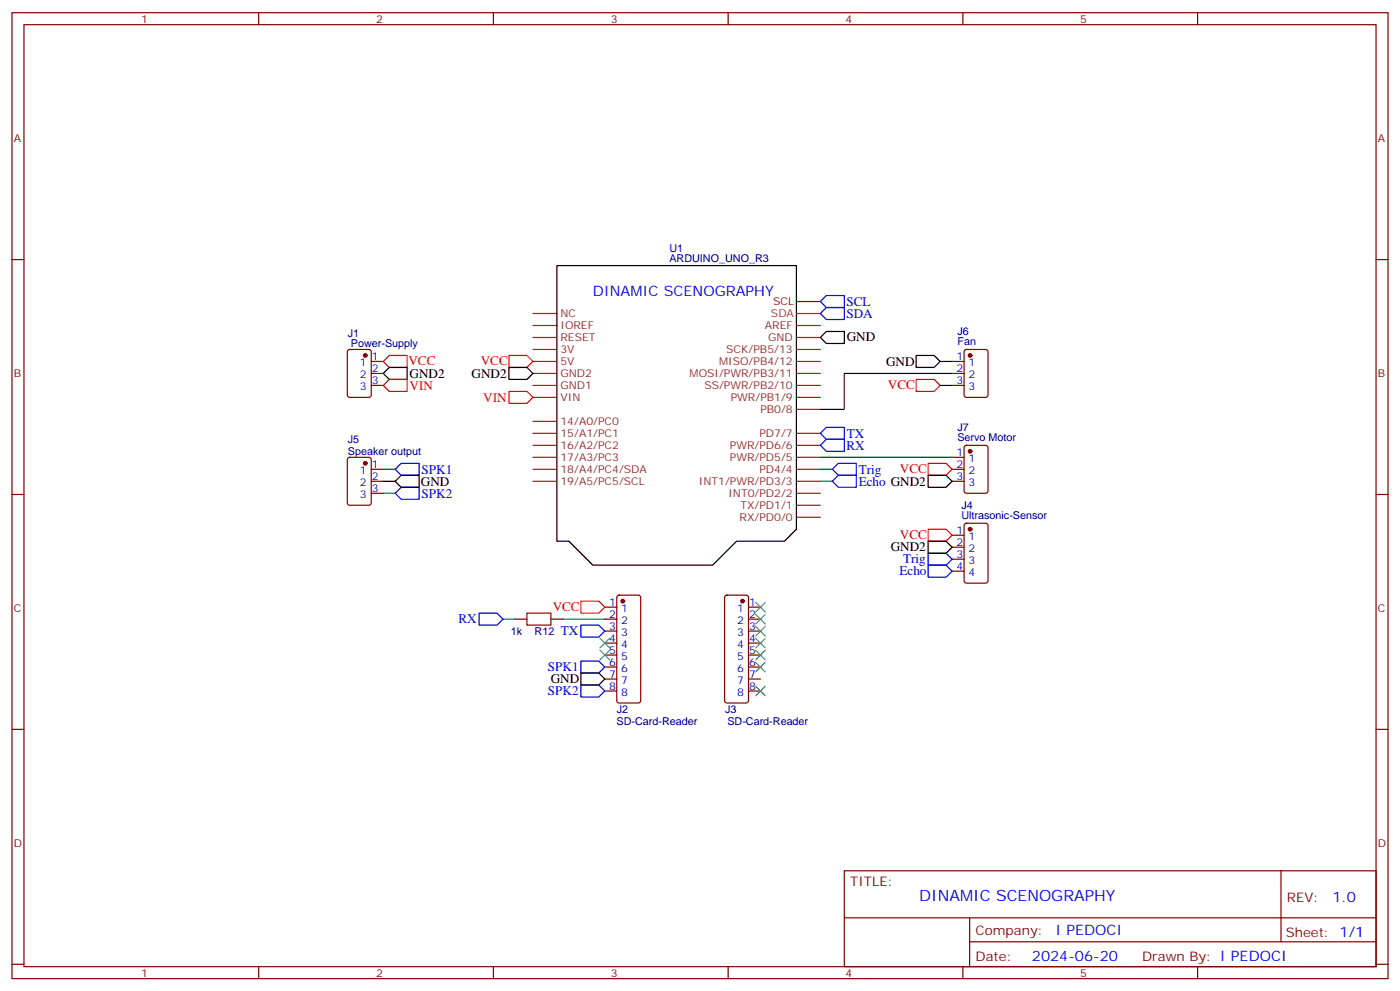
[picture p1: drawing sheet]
<svg xmlns="http://www.w3.org/2000/svg" width="412mm" height="292mm" viewBox="0 0 412 292" stroke-linecap="round" stroke-linejoin="round" font-family="sans-serif">
<g fill="none" stroke="#870000" stroke-width=".35">
<path d="M3.5 3.7h405.4v284.4h-405.4zM7.1 7.3h398.2v277.3h-398.2zM76.2 3.7v3.6M145.3 3.7v3.6M214.5 3.7v3.6M283.6 3.7v3.6M352.8 3.7v3.6M3.5 76.4h3.6M405.3 76.4h3.6M102.5 103.1l.5-.2h5.7l.6 .4 .1 13-.5 .6-5.9 .1-.6-.5-.1-12.9zM109.4 106.4h3.5M109.4 109.9h3.5"/>
<path d="M109.4 113.5h3.5M280.5 106.4h3.5M280.5 109.9h3.5M280.5 113.5h3.5M284.2 103.1l.5-.2h5.6l.7 .4v13l-.4 .6-5.9 .1-.7-.5v-12.9zM102.5 134.8l.5-.2h5.7l.6 .5 .1 12.9-.5 .7h-5.9l-.6-.4-.1-13zM109.4 138.1h3.5M280.5 138.1h3.5M280.5 134.6h3.5M284.2 131.3l.5-.2h5.6l.7 .4v13l-.4 .6-5.9 .1-.7-.5v-12.9zM3.5 145.6h3.6M109.4 141.7h3.5"/>
<path d="M109.4 145.2h3.5M280.5 157.6h3.5M280.5 141.7h3.5M284.2 154.2l.5-.2h5.6l.7 .5v16.5l-.4 .6-5.9 .1-.7-.5v-16.5zM405.3 145.6h3.6M178.2 178.7h3.5M181.9 175.4l.5-.2h5.6l.5 .2 .2 .5v30.3l-.2 .5-.5 .2h-5.6l-.5-.2-.2-.5v-30.3zM213.7 175.4l.4-.2h5.7l.5 .2 .2 .5v30.3l-.2 .5-.5 .2h-5.7l-.5-.2-.2-.5v-30.3zM220.5 178.7h3.5M280.5 161.1h3.5M280.5 164.6h3.5M280.5 168.1h3.5"/>
<path d="M151.7 182.2h3.5M162.3 182.2h3.5M178.2 182.2h3.5M178.2 185.8h3.5M178.2 189.3h3.5M178.2 192.8h3.5M178.2 196.4h3.5M178.2 199.9h3.5M220.5 182.2h3.5M220.5 185.8h3.5M220.5 189.3h3.5M220.5 192.8h3.5"/>
<path d="M220.5 196.4h3.5M220.5 199.9h3.5M3.5 214.7h3.6M178.2 203.4h3.5M220.5 203.4h3.5M405.3 214.7h3.6M248.7 256.3h156.6v28.3h-156.6zM377.3 256.4v20.8M248.7 270.2h156.5M285.6 277.2h119.6M285.6 270.2v14.1M3.5 283.8h3.6"/>
<path d="M76.2 284.6v3.5M145.3 284.6v3.5M214.5 284.6v3.5M283.6 284.6v3.5M352.8 284.6v3.5M405.3 283.8h3.6"/>
</g>
<g fill="#870000" stroke="#870000" stroke-width=".35">
<circle cx="183.4" cy="177" r=".53"/>
<circle cx="218.7" cy="177" r=".53"/>
<circle cx="285.7" cy="155.8" r=".53"/>
<circle cx="107.6" cy="104.6" r=".53"/>
<circle cx="107.6" cy="136.4" r=".53"/>
<circle cx="285.7" cy="132.9" r=".53"/>
<circle cx="285.7" cy="104.6" r=".53"/>
</g>
<g fill="none" stroke="#3c3" stroke-width=".35">
<path d="M222.6 177.3l2.8 2.8M225.4 177.3l-2.8 2.8M176.7 191.4l2.9 2.8M176.7 187.9l2.9 2.8M179.6 191.4l-2.9 2.8M179.6 187.9l-2.9 2.8M222.6 180.8l2.8 2.9M222.6 184.4l2.8 2.8M222.6 187.9l2.8 2.8M222.6 191.4l2.8 2.8M222.6 194.9l2.8 2.9M225.4 180.8l-2.8 2.9"/>
<path d="M225.4 184.4l-2.8 2.8M225.4 187.9l-2.8 2.8M225.4 191.4l-2.8 2.8M225.4 194.9l-2.8 2.9M222.6 202l2.8 2.8M225.4 202l-2.8 2.8"/>
</g>
<path d="M155.2 180.5h7.1v3.5h-7.1z" fill="none" stroke="#a10000" stroke-width=".35"/>
<path d="M276.9 106.4h3.6M276.9 113.5h3.6M280.5 109.9h-31.8v10.6h-7M112.9 138.1h3.5M241.7 138.1h3.5M241.7 134.6h38.8M112.9 145.2h3.5M241.7 141.7h3.5M148.2 182.2h3.5M165.8 182.2h12.4" fill="none" stroke="#008700" stroke-width=".35"/>
<g fill="none" stroke="#8c2424" stroke-width=".35">
<path d="M157 92.3h7M157 95.8h7M157 99.3h7M234.6 95.8h7.1M234.6 99.3h7.1M157 102.9h7M157 106.4h7M157 109.9h7M157 113.5h7M157 117h7M234.6 102.9h7.1M234.6 106.4h7.1"/>
<path d="M234.6 109.9h7.1M234.6 113.5h7.1M234.6 117h7.1M157 124h7M157 127.6h7M157 131.1h7M157 134.6h7M157 138.1h7M234.6 127.6h7.1M234.6 131.1h7.1M234.6 134.6h7.1M234.6 138.1h7.1"/>
<path d="M234.6 120.5h7.1M157 141.7h7M234.6 141.7h7.1M234.6 145.2h7.1M234.6 148.7h7.1M234.6 152.3h7.1"/>
</g>
<path d="M164 78.2h70.6v77.6l-3.5 3.5h-14.1l-7.1 7.1h-35.3l-7-7.1h-3.6zM241.7 99.3l1.7-1.7h5.3v3.5h-5.3zM114.7 108.2h5.2v3.5h-5.2l-1.8-1.8zM149.9 108.2h5.3l1.8 1.7-1.8 1.8h-5.3zM269.9 104.6h5.3l1.7 1.8-1.7 1.8h-5.3zM118.2 139.9h5.3v3.5h-5.3l-1.8-1.7zM273.4 139.9h5.3l1.8 1.8-1.8 1.7h-5.3zM112.9 141.7h3.5M273.4 159.3h5.3l1.8 1.8-1.8 1.7h-5.3zM171.1 198.1h5.3l1.8 1.8-1.8 1.7h-5.3z" fill="none" stroke="#000" stroke-width=".35"/>
<path d="M234.6 88.8h7.1" fill="none" stroke="#900" stroke-width=".35"/>
<path d="M234.6 92.3h7.1" fill="none" stroke="#933" stroke-width=".35"/>
<g fill="none" stroke="#00f" stroke-width=".35">
<path d="M241.7 88.8l1.7-1.8h5.3v3.5h-5.3zM241.7 92.3l1.7-1.8h5.3v3.6h-5.3zM118.2 136.4h5.3v3.5h-5.3l-1.8-1.8zM241.7 131.1l1.7-1.8h5.3v3.6h-5.3zM241.7 127.6l1.7-1.8h5.3v3.5h-5.3zM245.2 138.1l1.7-1.7h5.3v3.5h-5.3zM118.2 143.4h5.3v3.6h-5.3l-1.8-1.8zM245.2 141.7l1.7-1.8h5.3v3.5h-5.3zM273.4 166.4h5.3l1.8 1.7-1.8 1.8h-5.3zM273.4 162.8h5.3l1.8 1.8-1.8 1.8h-5.3zM141.1 180.5h5.3l1.8 1.7-1.8 1.8h-5.3zM171.1 184h5.3l1.8 1.8-1.8 1.7h-5.3z"/>
<path d="M171.1 194.6h5.3l1.8 1.8-1.8 1.7h-5.3zM171.1 201.6h5.3l1.8 1.8-1.8 1.8h-5.3z"/>
</g>
<path d="M114.7 104.6h5.2v3.6h-5.2l-1.8-1.8zM114.7 111.7h5.2v3.5h-5.2l-1.8-1.7zM149.9 104.6h5.3l1.8 1.8-1.8 1.8h-5.3zM149.9 115.2h5.3l1.8 1.8-1.8 1.7h-5.3zM269.9 111.7h5.3l1.7 1.8-1.7 1.7h-5.3zM273.4 136.4h5.3l1.8 1.7-1.8 1.8h-5.3zM273.4 155.8h5.3l1.8 1.8-1.8 1.7h-5.3zM171.1 177h5.3l1.8 1.7-1.8 1.8h-5.3z" fill="none" stroke="#f00" stroke-width=".35"/>
<text font-size="4.6" fill="#00f" x="270.8" y="265.4">DINAMIC SCENOGRAPHY</text>
<g font-size="4.2" fill="#00f">
<text x="174.6" y="87">DINAMIC SCENOGRAPHY</text>
<text x="392.5" y="265.6">1.0</text>
<text x="310.9" y="275.2">I PEDOCI</text>
<text x="304" y="283">2024-06-20</text>
</g>
<g font-size="3.9" fill="#00f">
<text x="249.3" y="93.5">SDA</text>
<text x="249.4" y="90.1">SCL</text>
<text x="249.4" y="128.8">TX</text>
<text x="249.3" y="132.4">RX</text>
<text x="124.2" y="139.4">SPK1</text>
<text x="252.9" y="143">Echo GND2</text>
<text x="252.9" y="139.4">Trig</text>
<text x="124.2" y="146.5">SPK2</text>
<text x="266" y="165.9">Trig</text>
<text x="265" y="169.4">Echo</text>
<text x="135.1" y="183.5">RX</text>
<text x="165.2" y="187">TX</text>
<text x="161.4" y="197.6">SPK1</text>
<text x="161.4" y="204.7">SPK2</text>
</g>
<g font-size="3.9">
<text x="249.4" y="100.5">GND</text>
<text x="261" y="107.7">GND</text>
<text x="120.6" y="111.2">GND2</text>
<text x="138.9" y="111.2">GND2</text>
<text x="124" y="143">GND</text>
<text x="262.4" y="162.3">GND2</text>
<text x="162.2" y="201.1">GND</text>
</g>
<g font-size="3.9" fill="#f00">
<text x="120.3" y="107.6">VCC</text>
<text x="141.6" y="107.6">VCC</text>
<text x="120.6" y="114.7">VIN</text>
<text x="142.4" y="118.2">VIN</text>
<text x="261.6" y="114.6">VCC</text>
<text x="265.1" y="139.3">VCC</text>
<text x="265.1" y="158.7">VCC</text>
<text x="162.8" y="179.9">VCC</text>
</g>
<g font-size="3.9" fill="#800">
<text x="250.5" y="260.9">TITLE:</text>
<text x="379.1" y="265.6">REV:</text>
<text x="287.4" y="275.1">Company:</text>
<text x="378.7" y="275.7">Sheet: 1/1</text>
<text x="287.4" y="282.8">Date:</text>
<text x="336.4" y="282.9">Drawn By: I PEDOCI</text>
</g>
<g font-size="3.2" fill="#800">
<text x="41.6" y="6.7">1</text>
<text x="110.8" y="6.7">2</text>
<text x="179.9" y="6.7">3</text>
<text x="249.1" y="6.7">4</text>
<text x="318.2" y="6.7">5</text>
<text x="4.1" y="41.8">A</text>
<text x="405.9" y="41.8">A</text>
<text x="4.1" y="111">B</text>
<text x="405.9" y="111">B</text>
<text x="4.1" y="180.1">C</text>
<text x="405.9" y="180.1">C</text>
<text x="4.1" y="249.3">D</text>
<text x="405.9" y="249.3">D</text>
<text x="41.6" y="287.5">1</text>
<text x="110.8" y="287.5">2</text>
<text x="179.9" y="287.5">3</text>
<text x="249.1" y="287.5">4</text>
<text x="318.2" y="287.5">5</text>
</g>
<g font-size="3.2" fill="#000080">
<text x="197.2" y="77.1">ARDUINO_UNO_R3</text>
<text x="197.2" y="74.2">U1</text>
<text x="102.5" y="99.3">J1</text>
<text x="282" y="101.6">Fan</text>
<text x="282" y="98.6">J6</text>
<text x="103.4" y="102.3">Power-Supply</text>
<text x="102.5" y="130.5">J5</text>
<text x="282" y="129.8">Servo Motor</text>
<text x="282" y="126.8">J7</text>
<text x="102.5" y="134">Speaker output</text>
<text x="283.2" y="149.7">J4</text>
<text x="283.2" y="152.8">Ultrasonic-Sensor</text>
<text x="150.5" y="186.9">1k</text>
<text x="157.5" y="186.9">R12</text>
<text x="181.7" y="209.9">J2</text>
<text x="213.6" y="209.9">J3</text>
<text x="181.6" y="213.4">SD-Card-Reader</text>
<text x="214.3" y="213.4">SD-Card-Reader</text>
</g>
<text font-size="3.2" fill="#900" x="227.7" y="89.8">SCL</text>
<g font-size="3.2" fill="#8d2323">
<text x="165.1" y="93.3">NC</text>
<text x="165.1" y="96.9">IOREF</text>
<text x="165.1" y="100.4">RESET</text>
<text x="225.3" y="96.9">AREF</text>
<text x="226.3" y="100.4">GND</text>
<text x="165.1" y="103.9">3V</text>
<text x="165.1" y="107.5">5V</text>
<text x="211.8" y="107.5">MISO/PB4/12</text>
<text x="213.9" y="103.9">SCK/PB5/13</text>
<text x="165.1" y="111">GND2</text>
<text x="203.1" y="111">MOSI/PWR/PB3/11</text>
<text x="165.1" y="114.5">GND1</text>
<text x="165.1" y="118">VIN</text>
<text x="207.5" y="114.5">SS/PWR/PB2/10</text>
<text x="215.3" y="118">PWR/PB1/9</text>
<text x="165.1" y="125.1">14/A0/PC0</text>
<text x="224" y="121.6">PB0/8</text>
<text x="165.1" y="128.6">15/A1/PC1</text>
<text x="223.7" y="128.6">PD7/7</text>
<text x="165.1" y="132.2">16/A2/PC2</text>
<text x="165.1" y="135.7">17/A3/PC3</text>
<text x="215" y="132.2">PWR/PD6/6</text>
<text x="215" y="135.7">PWR/PD5/5</text>
<text x="165.1" y="139.2">18/A4/PC4/SDA</text>
<text x="165.1" y="142.7">19/A5/PC5/SCL</text>
<text x="205.9" y="142.7">INT1/PWR/PD3/3</text>
<text x="223.7" y="139.2">PD4/4</text>
<text x="214.6" y="146.3">INT0/PD2/2</text>
<text x="218.1" y="149.8">TX/PD1/1</text>
<text x="217.9" y="153.3">RX/PD0/0</text>
</g>
<text font-size="3.2" fill="#933" x="227.1" y="93.3">SDA</text>
<g font-size="3.2" fill="#00f">
<text x="106" y="107.8">1</text>
<text x="109.5" y="106">1</text>
<text x="281.8" y="106">1</text>
<text x="285.3" y="107.8">1</text>
<text x="106" y="111.3">2</text>
<text x="109.5" y="109.6">2</text>
<text x="109.5" y="113.1">3</text>
<text x="281.8" y="109.6">2</text>
<text x="281.8" y="113.1">3</text>
<text x="285.3" y="111.3">2</text>
<text x="106" y="114.9">3</text>
<text x="285.3" y="114.9">3</text>
<text x="109.5" y="137.8">1</text>
<text x="281.8" y="134.3">1</text>
<text x="281.8" y="137.8">2</text>
<text x="285.3" y="136">1</text>
<text x="106" y="139.6">1</text>
<text x="106" y="143.1">2</text>
<text x="109.5" y="141.3">2</text>
<text x="281.8" y="141.3">3</text>
<text x="285.3" y="139.6">2</text>
<text x="285.3" y="143.1">3</text>
<text x="106" y="146.6">3</text>
<text x="109.5" y="144.9">3</text>
<text x="281.8" y="157.2">1</text>
<text x="281.8" y="160.7">2</text>
<text x="285.3" y="159">1</text>
<text x="281.8" y="164.3">3</text>
<text x="281.8" y="167.8">4</text>
<text x="285.3" y="162.5">2</text>
<text x="285.3" y="166">3</text>
<text x="285.3" y="169.5">4</text>
<text x="179.5" y="178.4">1</text>
<text x="220.7" y="178.4">1</text>
<text x="179.5" y="181.9">2</text>
<text x="179.5" y="185.4">3</text>
<text x="183" y="180.1">1</text>
<text x="183" y="183.7">2</text>
<text x="217.2" y="180.1">1</text>
<text x="217.2" y="183.7">2</text>
<text x="220.7" y="181.9">2</text>
<text x="220.7" y="185.4">3</text>
<text x="179.5" y="188.9">4</text>
<text x="183" y="187.2">3</text>
<text x="183" y="190.7">4</text>
<text x="217.2" y="187.2">3</text>
<text x="217.2" y="190.7">4</text>
<text x="220.7" y="188.9">4</text>
<text x="179.5" y="192.5">5</text>
<text x="179.5" y="196">6</text>
<text x="183" y="194.2">5</text>
<text x="183" y="197.8">6</text>
<text x="217.2" y="194.2">5</text>
<text x="217.2" y="197.8">6</text>
<text x="220.7" y="192.5">5</text>
<text x="220.7" y="196">6</text>
<text x="179.5" y="199.5">7</text>
<text x="179.5" y="203.1">8</text>
<text x="183" y="201.3">7</text>
<text x="217.2" y="201.3">7</text>
<text x="220.7" y="199.5">7</text>
<text x="220.7" y="203.1">8</text>
<text x="183" y="204.8">8</text>
<text x="217.2" y="204.8">8</text>
</g>
</svg>
